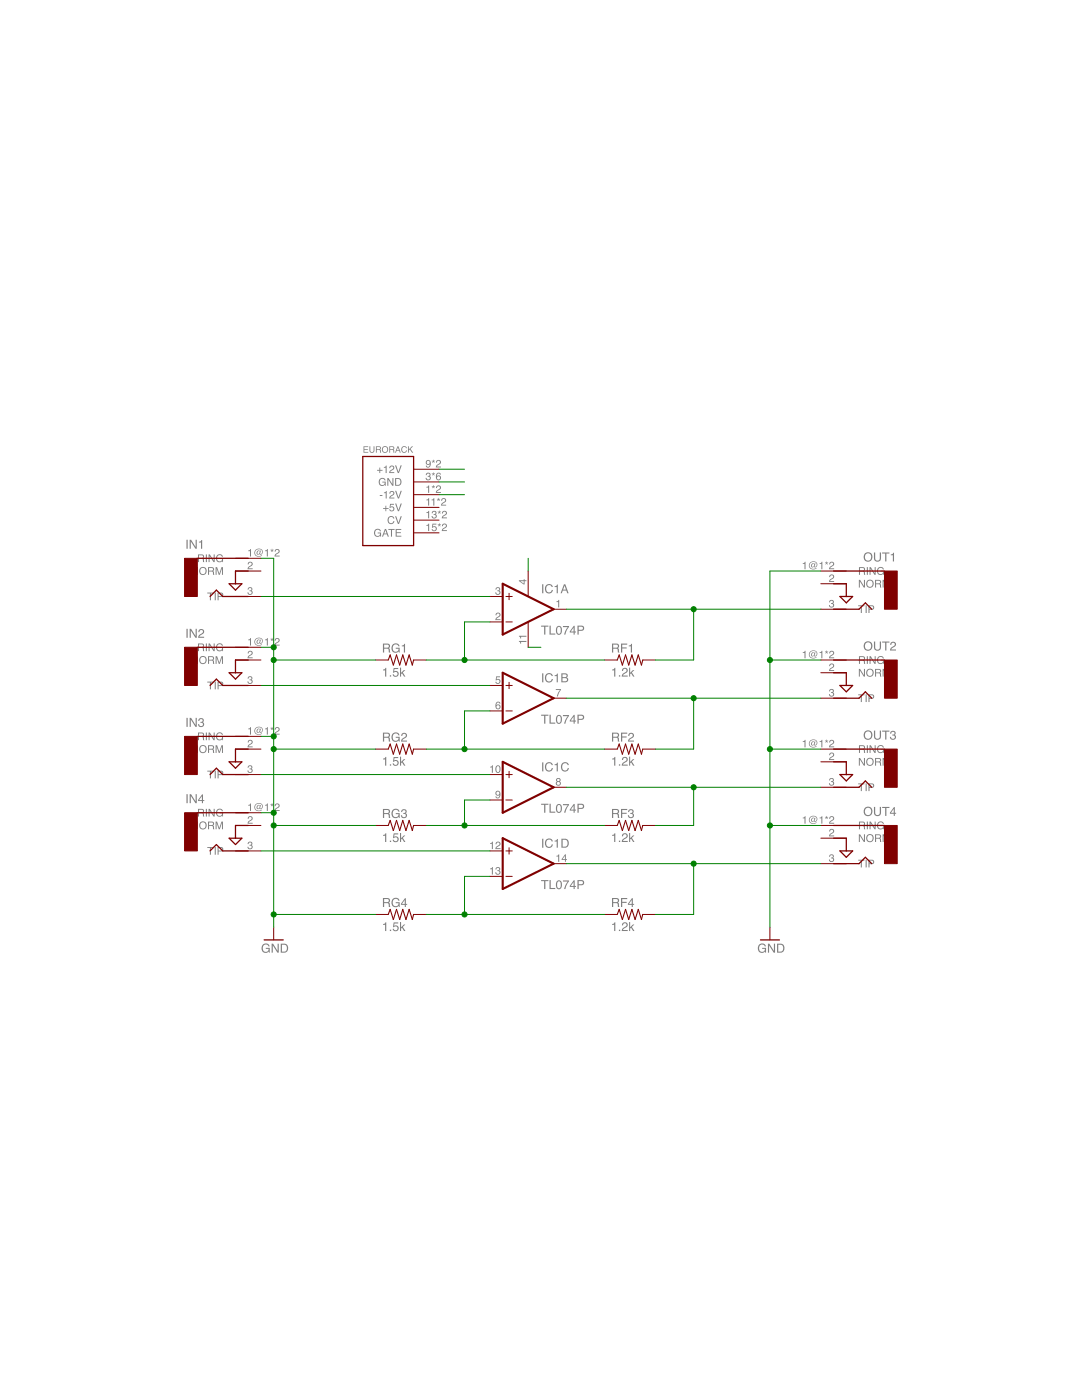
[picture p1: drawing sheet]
<?xml version="1.0" encoding="utf-8"?>
<!DOCTYPE eagle SYSTEM "eagle.dtd">
<eagle version="7.4.0">
<drawing>
<settings>
<setting alwaysvectorfont="no"/>
<setting verticaltext="up"/>
</settings>
<grid distance="0.1" unitdist="inch" unit="inch" style="lines" multiple="1" display="no" altdistance="0.01" altunitdist="inch" altunit="inch"/>
<schematic xreflabel="%F%N/%S.%C%R" xrefpart="/%S.%C%R">
<libraries>
<library name="erthenvar">
<symbols>
<symbol name="AUDIO-JACK">
<wire x1="-5.08" y1="2.54" x2="5.08" y2="2.54" width="0.254" layer="94"/>
<wire x1="-2.54" y1="-5.08" x2="-1.27" y2="-3.81" width="0.254" layer="94"/>
<wire x1="-1.27" y1="-3.81" x2="0" y2="-5.08" width="0.254" layer="94"/>
<wire x1="0" y1="-5.08" x2="5.08" y2="-5.08" width="0.254" layer="94"/>
<wire x1="5.08" y1="0" x2="2.54" y2="0" width="0.254" layer="94"/>
<wire x1="2.54" y1="-3.81" x2="1.27" y2="-2.54" width="0.254" layer="94"/>
<wire x1="1.27" y1="-2.54" x2="2.54" y2="-2.54" width="0.254" layer="94"/>
<wire x1="2.54" y1="-2.54" x2="3.81" y2="-2.54" width="0.254" layer="94"/>
<wire x1="3.81" y1="-2.54" x2="2.54" y2="-3.81" width="0.254" layer="94"/>
<wire x1="2.54" y1="-2.54" x2="2.54" y2="0" width="0.254" layer="94"/>
<rectangle x1="-7.62" y1="-5.08" x2="-5.08" y2="2.54" layer="94"/>
<pin name="RING" x="7.62" y="2.54" length="middle" rot="R180"/>
<pin name="NORM" x="7.62" y="0" length="middle" rot="R180"/>
<pin name="TIP" x="7.62" y="-5.08" length="middle" rot="R180"/>
<text x="-7.493" y="4.445" size="1.778" layer="95">&gt;NAME</text>
</symbol>
</symbols>
<devicesets>
<deviceset name="AUDIO-JACK">
<gates>
<gate name="G$1" symbol="AUDIO-JACK" x="0" y="0"/>
</gates>
<devices>
<device name="ERTHENVAR" package="ERTHENVAR-JACK">
<connects>
<connect gate="G$1" pin="NORM" pad="2"/>
<connect gate="G$1" pin="RING" pad="1@1 1@2"/>
<connect gate="G$1" pin="TIP" pad="3"/>
</connects>
<technologies>
<technology name=""/>
</technologies>
</device>
</devices>
</deviceset>
</devicesets>
</library>
<library name="linear">
<symbols>
<symbol name="OPAMP">
<wire x1="-5.08" y1="5.08" x2="-5.08" y2="-5.08" width="0.4064" layer="94"/>
<wire x1="-5.08" y1="-5.08" x2="5.08" y2="0" width="0.4064" layer="94"/>
<wire x1="5.08" y1="0" x2="-5.08" y2="5.08" width="0.4064" layer="94"/>
<wire x1="-3.81" y1="3.175" x2="-3.81" y2="1.905" width="0.1524" layer="94"/>
<wire x1="-4.445" y1="2.54" x2="-3.175" y2="2.54" width="0.1524" layer="94"/>
<wire x1="-4.445" y1="-2.54" x2="-3.175" y2="-2.54" width="0.1524" layer="94"/>
<text x="2.54" y="3.175" size="1.778" layer="95">&gt;NAME</text>
<text x="2.54" y="-5.08" size="1.778" layer="96">&gt;VALUE</text>
<pin name="-IN" x="-7.62" y="-2.54" visible="pad" length="short" direction="in"/>
<pin name="+IN" x="-7.62" y="2.54" visible="pad" length="short" direction="in"/>
<pin name="OUT" x="7.62" y="0" visible="pad" length="short" direction="out" rot="R180"/>
</symbol>
<symbol name="PWR+-">
<text x="1.27" y="3.175" size="0.8128" layer="93" rot="R90">V+</text>
<text x="1.27" y="-4.445" size="0.8128" layer="93" rot="R90">V-</text>
<pin name="V+" x="0" y="7.62" visible="pad" length="middle" direction="pwr" rot="R270"/>
<pin name="V-" x="0" y="-7.62" visible="pad" length="middle" direction="pwr" rot="R90"/>
</symbol>
</symbols>
<devicesets>
<deviceset name="TL074" prefix="IC">
<gates>
<gate name="A" symbol="OPAMP" x="15.24" y="10.16" swaplevel="1"/>
<gate name="B" symbol="OPAMP" x="50.8" y="10.16" swaplevel="1"/>
<gate name="C" symbol="OPAMP" x="15.24" y="-10.16" swaplevel="1"/>
<gate name="D" symbol="OPAMP" x="50.8" y="-10.16" swaplevel="1"/>
<gate name="P" symbol="PWR+-" x="15.24" y="10.16" addlevel="request"/>
</gates>
<devices>
<device name="P" package="DIL14">
<connects>
<connect gate="A" pin="+IN" pad="3"/>
<connect gate="A" pin="-IN" pad="2"/>
<connect gate="A" pin="OUT" pad="1"/>
<connect gate="B" pin="+IN" pad="5"/>
<connect gate="B" pin="-IN" pad="6"/>
<connect gate="B" pin="OUT" pad="7"/>
<connect gate="C" pin="+IN" pad="10"/>
<connect gate="C" pin="-IN" pad="9"/>
<connect gate="C" pin="OUT" pad="8"/>
<connect gate="D" pin="+IN" pad="12"/>
<connect gate="D" pin="-IN" pad="13"/>
<connect gate="D" pin="OUT" pad="14"/>
<connect gate="P" pin="V+" pad="4"/>
<connect gate="P" pin="V-" pad="11"/>
</connects>
<technologies>
<technology name=""/>
</technologies>
</device>
<device name="D" package="SO14">
<connects>
<connect gate="A" pin="+IN" pad="3"/>
<connect gate="A" pin="-IN" pad="2"/>
<connect gate="A" pin="OUT" pad="1"/>
<connect gate="B" pin="+IN" pad="5"/>
<connect gate="B" pin="-IN" pad="6"/>
<connect gate="B" pin="OUT" pad="7"/>
<connect gate="C" pin="+IN" pad="10"/>
<connect gate="C" pin="-IN" pad="9"/>
<connect gate="C" pin="OUT" pad="8"/>
<connect gate="D" pin="+IN" pad="12"/>
<connect gate="D" pin="-IN" pad="13"/>
<connect gate="D" pin="OUT" pad="14"/>
<connect gate="P" pin="V+" pad="4"/>
<connect gate="P" pin="V-" pad="11"/>
</connects>
<technologies>
<technology name=""/>
</technologies>
</device>
</devices>
</deviceset>
</devicesets>
</library>
<library name="supply1">
<symbols>
<symbol name="GND">
<wire x1="-1.905" y1="0" x2="1.905" y2="0" width="0.254" layer="94"/>
<text x="-2.54" y="-2.54" size="1.778" layer="96">&gt;VALUE</text>
<pin name="GND" x="0" y="2.54" visible="off" length="short" direction="sup" rot="R270"/>
</symbol>
</symbols>
<devicesets>
<deviceset name="GND" prefix="GND">
<gates>
<gate name="1" symbol="GND" x="0" y="0"/>
</gates>
<devices>
<device name="">
<technologies>
<technology name=""/>
</technologies>
</device>
</devices>
</deviceset>
</devicesets>
</library>
<library name="resistor">
<symbols>
<symbol name="R-US">
<wire x1="-2.54" y1="0" x2="-2.159" y2="1.016" width="0.2032" layer="94"/>
<wire x1="-2.159" y1="1.016" x2="-1.524" y2="-1.016" width="0.2032" layer="94"/>
<wire x1="-1.524" y1="-1.016" x2="-0.889" y2="1.016" width="0.2032" layer="94"/>
<wire x1="-0.889" y1="1.016" x2="-0.254" y2="-1.016" width="0.2032" layer="94"/>
<wire x1="-0.254" y1="-1.016" x2="0.381" y2="1.016" width="0.2032" layer="94"/>
<wire x1="0.381" y1="1.016" x2="1.016" y2="-1.016" width="0.2032" layer="94"/>
<wire x1="1.016" y1="-1.016" x2="1.651" y2="1.016" width="0.2032" layer="94"/>
<wire x1="1.651" y1="1.016" x2="2.286" y2="-1.016" width="0.2032" layer="94"/>
<wire x1="2.286" y1="-1.016" x2="2.54" y2="0" width="0.2032" layer="94"/>
<text x="-3.81" y="1.4986" size="1.778" layer="95">&gt;NAME</text>
<text x="-3.81" y="-3.302" size="1.778" layer="96">&gt;VALUE</text>
<pin name="2" x="5.08" y="0" visible="off" length="short" direction="pas" swaplevel="1" rot="R180"/>
<pin name="1" x="-5.08" y="0" visible="off" length="short" direction="pas" swaplevel="1"/>
</symbol>
</symbols>
<devicesets>
<deviceset name="R-US_" prefix="R" uservalue="yes">
<gates>
<gate name="G$1" symbol="R-US" x="0" y="0"/>
</gates>
<devices>
<device name="R0402" package="R0402">
<connects>
<connect gate="G$1" pin="1" pad="1"/>
<connect gate="G$1" pin="2" pad="2"/>
</connects>
<technologies>
<technology name=""/>
</technologies>
</device>
<device name="R0603" package="R0603">
<connects>
<connect gate="G$1" pin="1" pad="1"/>
<connect gate="G$1" pin="2" pad="2"/>
</connects>
<technologies>
<technology name=""/>
</technologies>
</device>
<device name="R0805" package="R0805">
<connects>
<connect gate="G$1" pin="1" pad="1"/>
<connect gate="G$1" pin="2" pad="2"/>
</connects>
<technologies>
<technology name=""/>
</technologies>
</device>
<device name="R0805W" package="R0805W">
<connects>
<connect gate="G$1" pin="1" pad="1"/>
<connect gate="G$1" pin="2" pad="2"/>
</connects>
<technologies>
<technology name=""/>
</technologies>
</device>
<device name="R1206" package="R1206">
<connects>
<connect gate="G$1" pin="1" pad="1"/>
<connect gate="G$1" pin="2" pad="2"/>
</connects>
<technologies>
<technology name=""/>
</technologies>
</device>
<device name="R1206W" package="R1206W">
<connects>
<connect gate="G$1" pin="1" pad="1"/>
<connect gate="G$1" pin="2" pad="2"/>
</connects>
<technologies>
<technology name=""/>
</technologies>
</device>
<device name="R1210" package="R1210">
<connects>
<connect gate="G$1" pin="1" pad="1"/>
<connect gate="G$1" pin="2" pad="2"/>
</connects>
<technologies>
<technology name=""/>
</technologies>
</device>
<device name="R1210W" package="R1210W">
<connects>
<connect gate="G$1" pin="1" pad="1"/>
<connect gate="G$1" pin="2" pad="2"/>
</connects>
<technologies>
<technology name=""/>
</technologies>
</device>
<device name="R2010" package="R2010">
<connects>
<connect gate="G$1" pin="1" pad="1"/>
<connect gate="G$1" pin="2" pad="2"/>
</connects>
<technologies>
<technology name=""/>
</technologies>
</device>
<device name="R2010W" package="R2010W">
<connects>
<connect gate="G$1" pin="1" pad="1"/>
<connect gate="G$1" pin="2" pad="2"/>
</connects>
<technologies>
<technology name=""/>
</technologies>
</device>
<device name="R2012" package="R2012">
<connects>
<connect gate="G$1" pin="1" pad="1"/>
<connect gate="G$1" pin="2" pad="2"/>
</connects>
<technologies>
<technology name=""/>
</technologies>
</device>
<device name="R2012W" package="R2012W">
<connects>
<connect gate="G$1" pin="1" pad="1"/>
<connect gate="G$1" pin="2" pad="2"/>
</connects>
<technologies>
<technology name=""/>
</technologies>
</device>
<device name="R2512" package="R2512">
<connects>
<connect gate="G$1" pin="1" pad="1"/>
<connect gate="G$1" pin="2" pad="2"/>
</connects>
<technologies>
<technology name=""/>
</technologies>
</device>
<device name="R2512W" package="R2512W">
<connects>
<connect gate="G$1" pin="1" pad="1"/>
<connect gate="G$1" pin="2" pad="2"/>
</connects>
<technologies>
<technology name=""/>
</technologies>
</device>
<device name="R3216" package="R3216">
<connects>
<connect gate="G$1" pin="1" pad="1"/>
<connect gate="G$1" pin="2" pad="2"/>
</connects>
<technologies>
<technology name=""/>
</technologies>
</device>
<device name="R3216W" package="R3216W">
<connects>
<connect gate="G$1" pin="1" pad="1"/>
<connect gate="G$1" pin="2" pad="2"/>
</connects>
<technologies>
<technology name=""/>
</technologies>
</device>
<device name="R3225" package="R3225">
<connects>
<connect gate="G$1" pin="1" pad="1"/>
<connect gate="G$1" pin="2" pad="2"/>
</connects>
<technologies>
<technology name=""/>
</technologies>
</device>
<device name="R3225W" package="R3225W">
<connects>
<connect gate="G$1" pin="1" pad="1"/>
<connect gate="G$1" pin="2" pad="2"/>
</connects>
<technologies>
<technology name=""/>
</technologies>
</device>
<device name="R5025" package="R5025">
<connects>
<connect gate="G$1" pin="1" pad="1"/>
<connect gate="G$1" pin="2" pad="2"/>
</connects>
<technologies>
<technology name=""/>
</technologies>
</device>
<device name="R5025W" package="R5025W">
<connects>
<connect gate="G$1" pin="1" pad="1"/>
<connect gate="G$1" pin="2" pad="2"/>
</connects>
<technologies>
<technology name=""/>
</technologies>
</device>
<device name="R6332" package="R6332">
<connects>
<connect gate="G$1" pin="1" pad="1"/>
<connect gate="G$1" pin="2" pad="2"/>
</connects>
<technologies>
<technology name=""/>
</technologies>
</device>
<device name="R6332W" package="R6332W">
<connects>
<connect gate="G$1" pin="1" pad="1"/>
<connect gate="G$1" pin="2" pad="2"/>
</connects>
<technologies>
<technology name=""/>
</technologies>
</device>
<device name="M0805" package="M0805">
<connects>
<connect gate="G$1" pin="1" pad="1"/>
<connect gate="G$1" pin="2" pad="2"/>
</connects>
<technologies>
<technology name=""/>
</technologies>
</device>
<device name="M1206" package="M1206">
<connects>
<connect gate="G$1" pin="1" pad="1"/>
<connect gate="G$1" pin="2" pad="2"/>
</connects>
<technologies>
<technology name=""/>
</technologies>
</device>
<device name="M1406" package="M1406">
<connects>
<connect gate="G$1" pin="1" pad="1"/>
<connect gate="G$1" pin="2" pad="2"/>
</connects>
<technologies>
<technology name=""/>
</technologies>
</device>
<device name="M2012" package="M2012">
<connects>
<connect gate="G$1" pin="1" pad="1"/>
<connect gate="G$1" pin="2" pad="2"/>
</connects>
<technologies>
<technology name=""/>
</technologies>
</device>
<device name="M2309" package="M2309">
<connects>
<connect gate="G$1" pin="1" pad="1"/>
<connect gate="G$1" pin="2" pad="2"/>
</connects>
<technologies>
<technology name=""/>
</technologies>
</device>
<device name="M3216" package="M3216">
<connects>
<connect gate="G$1" pin="1" pad="1"/>
<connect gate="G$1" pin="2" pad="2"/>
</connects>
<technologies>
<technology name=""/>
</technologies>
</device>
<device name="M3516" package="M3516">
<connects>
<connect gate="G$1" pin="1" pad="1"/>
<connect gate="G$1" pin="2" pad="2"/>
</connects>
<technologies>
<technology name=""/>
</technologies>
</device>
<device name="M5923" package="M5923">
<connects>
<connect gate="G$1" pin="1" pad="1"/>
<connect gate="G$1" pin="2" pad="2"/>
</connects>
<technologies>
<technology name=""/>
</technologies>
</device>
<device name="0204/5" package="0204/5">
<connects>
<connect gate="G$1" pin="1" pad="1"/>
<connect gate="G$1" pin="2" pad="2"/>
</connects>
<technologies>
<technology name=""/>
</technologies>
</device>
<device name="0204/7" package="0204/7">
<connects>
<connect gate="G$1" pin="1" pad="1"/>
<connect gate="G$1" pin="2" pad="2"/>
</connects>
<technologies>
<technology name=""/>
</technologies>
</device>
<device name="0207/10" package="0207/10">
<connects>
<connect gate="G$1" pin="1" pad="1"/>
<connect gate="G$1" pin="2" pad="2"/>
</connects>
<technologies>
<technology name=""/>
</technologies>
</device>
<device name="0207/12" package="0207/12">
<connects>
<connect gate="G$1" pin="1" pad="1"/>
<connect gate="G$1" pin="2" pad="2"/>
</connects>
<technologies>
<technology name=""/>
</technologies>
</device>
<device name="0207/15" package="0207/15">
<connects>
<connect gate="G$1" pin="1" pad="1"/>
<connect gate="G$1" pin="2" pad="2"/>
</connects>
<technologies>
<technology name=""/>
</technologies>
</device>
<device name="0207/2V" package="0207/2V">
<connects>
<connect gate="G$1" pin="1" pad="1"/>
<connect gate="G$1" pin="2" pad="2"/>
</connects>
<technologies>
<technology name=""/>
</technologies>
</device>
<device name="0207/5V" package="0207/5V">
<connects>
<connect gate="G$1" pin="1" pad="1"/>
<connect gate="G$1" pin="2" pad="2"/>
</connects>
<technologies>
<technology name=""/>
</technologies>
</device>
<device name="0207/7" package="0207/7">
<connects>
<connect gate="G$1" pin="1" pad="1"/>
<connect gate="G$1" pin="2" pad="2"/>
</connects>
<technologies>
<technology name=""/>
</technologies>
</device>
<device name="0309/10" package="0309/10">
<connects>
<connect gate="G$1" pin="1" pad="1"/>
<connect gate="G$1" pin="2" pad="2"/>
</connects>
<technologies>
<technology name=""/>
</technologies>
</device>
<device name="0309/12" package="0309/12">
<connects>
<connect gate="G$1" pin="1" pad="1"/>
<connect gate="G$1" pin="2" pad="2"/>
</connects>
<technologies>
<technology name=""/>
</technologies>
</device>
<device name="0411/12" package="0411/12">
<connects>
<connect gate="G$1" pin="1" pad="1"/>
<connect gate="G$1" pin="2" pad="2"/>
</connects>
<technologies>
<technology name=""/>
</technologies>
</device>
<device name="0411/15" package="0411/15">
<connects>
<connect gate="G$1" pin="1" pad="1"/>
<connect gate="G$1" pin="2" pad="2"/>
</connects>
<technologies>
<technology name=""/>
</technologies>
</device>
<device name="0411/3V" package="0411V">
<connects>
<connect gate="G$1" pin="1" pad="1"/>
<connect gate="G$1" pin="2" pad="2"/>
</connects>
<technologies>
<technology name=""/>
</technologies>
</device>
<device name="0414/15" package="0414/15">
<connects>
<connect gate="G$1" pin="1" pad="1"/>
<connect gate="G$1" pin="2" pad="2"/>
</connects>
<technologies>
<technology name=""/>
</technologies>
</device>
<device name="0414/5V" package="0414V">
<connects>
<connect gate="G$1" pin="1" pad="1"/>
<connect gate="G$1" pin="2" pad="2"/>
</connects>
<technologies>
<technology name=""/>
</technologies>
</device>
<device name="0617/17" package="0617/17">
<connects>
<connect gate="G$1" pin="1" pad="1"/>
<connect gate="G$1" pin="2" pad="2"/>
</connects>
<technologies>
<technology name=""/>
</technologies>
</device>
<device name="0617/22" package="0617/22">
<connects>
<connect gate="G$1" pin="1" pad="1"/>
<connect gate="G$1" pin="2" pad="2"/>
</connects>
<technologies>
<technology name=""/>
</technologies>
</device>
<device name="0617/5V" package="0617V">
<connects>
<connect gate="G$1" pin="1" pad="1"/>
<connect gate="G$1" pin="2" pad="2"/>
</connects>
<technologies>
<technology name=""/>
</technologies>
</device>
<device name="0922/22" package="0922/22">
<connects>
<connect gate="G$1" pin="1" pad="1"/>
<connect gate="G$1" pin="2" pad="2"/>
</connects>
<technologies>
<technology name=""/>
</technologies>
</device>
<device name="0613/5V" package="P0613V">
<connects>
<connect gate="G$1" pin="1" pad="1"/>
<connect gate="G$1" pin="2" pad="2"/>
</connects>
<technologies>
<technology name=""/>
</technologies>
</device>
<device name="0613/15" package="P0613/15">
<connects>
<connect gate="G$1" pin="1" pad="1"/>
<connect gate="G$1" pin="2" pad="2"/>
</connects>
<technologies>
<technology name=""/>
</technologies>
</device>
<device name="0817/22" package="P0817/22">
<connects>
<connect gate="G$1" pin="1" pad="1"/>
<connect gate="G$1" pin="2" pad="2"/>
</connects>
<technologies>
<technology name=""/>
</technologies>
</device>
<device name="0817/7V" package="P0817V">
<connects>
<connect gate="G$1" pin="1" pad="1"/>
<connect gate="G$1" pin="2" pad="2"/>
</connects>
<technologies>
<technology name=""/>
</technologies>
</device>
<device name="V234/12" package="V234/12">
<connects>
<connect gate="G$1" pin="1" pad="1"/>
<connect gate="G$1" pin="2" pad="2"/>
</connects>
<technologies>
<technology name=""/>
</technologies>
</device>
<device name="V235/17" package="V235/17">
<connects>
<connect gate="G$1" pin="1" pad="1"/>
<connect gate="G$1" pin="2" pad="2"/>
</connects>
<technologies>
<technology name=""/>
</technologies>
</device>
<device name="V526-0" package="V526-0">
<connects>
<connect gate="G$1" pin="1" pad="1"/>
<connect gate="G$1" pin="2" pad="2"/>
</connects>
<technologies>
<technology name=""/>
</technologies>
</device>
<device name="MELF0102AX" package="MINI_MELF-0102AX">
<connects>
<connect gate="G$1" pin="1" pad="1"/>
<connect gate="G$1" pin="2" pad="2"/>
</connects>
<technologies>
<technology name=""/>
</technologies>
</device>
<device name="0922V" package="0922V">
<connects>
<connect gate="G$1" pin="1" pad="1"/>
<connect gate="G$1" pin="2" pad="2"/>
</connects>
<technologies>
<technology name=""/>
</technologies>
</device>
<device name="MELF0102R" package="MINI_MELF-0102R">
<connects>
<connect gate="G$1" pin="1" pad="1"/>
<connect gate="G$1" pin="2" pad="2"/>
</connects>
<technologies>
<technology name=""/>
</technologies>
</device>
<device name="MELF0102W" package="MINI_MELF-0102W">
<connects>
<connect gate="G$1" pin="1" pad="1"/>
<connect gate="G$1" pin="2" pad="2"/>
</connects>
<technologies>
<technology name=""/>
</technologies>
</device>
<device name="MELF0204R" package="MINI_MELF-0204R">
<connects>
<connect gate="G$1" pin="1" pad="1"/>
<connect gate="G$1" pin="2" pad="2"/>
</connects>
<technologies>
<technology name=""/>
</technologies>
</device>
<device name="MELF0204W" package="MINI_MELF-0204W">
<connects>
<connect gate="G$1" pin="1" pad="1"/>
<connect gate="G$1" pin="2" pad="2"/>
</connects>
<technologies>
<technology name=""/>
</technologies>
</device>
<device name="MELF0207R" package="MINI_MELF-0207R">
<connects>
<connect gate="G$1" pin="1" pad="1"/>
<connect gate="G$1" pin="2" pad="2"/>
</connects>
<technologies>
<technology name=""/>
</technologies>
</device>
<device name="MELF0207W" package="MINI_MELF-0207W">
<connects>
<connect gate="G$1" pin="1" pad="1"/>
<connect gate="G$1" pin="2" pad="2"/>
</connects>
<technologies>
<technology name=""/>
</technologies>
</device>
<device name="RDH/15" package="RDH/15">
<connects>
<connect gate="G$1" pin="1" pad="1"/>
<connect gate="G$1" pin="2" pad="2"/>
</connects>
<technologies>
<technology name=""/>
</technologies>
</device>
<device name="0204/2V" package="0204V">
<connects>
<connect gate="G$1" pin="1" pad="1"/>
<connect gate="G$1" pin="2" pad="2"/>
</connects>
<technologies>
<technology name=""/>
</technologies>
</device>
<device name="0309/V" package="0309V">
<connects>
<connect gate="G$1" pin="1" pad="1"/>
<connect gate="G$1" pin="2" pad="2"/>
</connects>
<technologies>
<technology name=""/>
</technologies>
</device>
<device name="R0201" package="R0201">
<connects>
<connect gate="G$1" pin="1" pad="1"/>
<connect gate="G$1" pin="2" pad="2"/>
</connects>
<technologies>
<technology name=""/>
</technologies>
</device>
<device name="VMTA55" package="VMTA55">
<connects>
<connect gate="G$1" pin="1" pad="1"/>
<connect gate="G$1" pin="2" pad="2"/>
</connects>
<technologies>
<technology name=""/>
</technologies>
</device>
<device name="VMTB60" package="VMTB60">
<connects>
<connect gate="G$1" pin="1" pad="1"/>
<connect gate="G$1" pin="2" pad="2"/>
</connects>
<technologies>
<technology name=""/>
</technologies>
</device>
<device name="VTA52" package="VTA52">
<connects>
<connect gate="G$1" pin="1" pad="1"/>
<connect gate="G$1" pin="2" pad="2"/>
</connects>
<technologies>
<technology name=""/>
</technologies>
</device>
<device name="VTA53" package="VTA53">
<connects>
<connect gate="G$1" pin="1" pad="1"/>
<connect gate="G$1" pin="2" pad="2"/>
</connects>
<technologies>
<technology name=""/>
</technologies>
</device>
<device name="VTA54" package="VTA54">
<connects>
<connect gate="G$1" pin="1" pad="1"/>
<connect gate="G$1" pin="2" pad="2"/>
</connects>
<technologies>
<technology name=""/>
</technologies>
</device>
<device name="VTA55" package="VTA55">
<connects>
<connect gate="G$1" pin="1" pad="1"/>
<connect gate="G$1" pin="2" pad="2"/>
</connects>
<technologies>
<technology name=""/>
</technologies>
</device>
<device name="VTA56" package="VTA56">
<connects>
<connect gate="G$1" pin="1" pad="1"/>
<connect gate="G$1" pin="2" pad="2"/>
</connects>
<technologies>
<technology name=""/>
</technologies>
</device>
<device name="R4527" package="R4527">
<connects>
<connect gate="G$1" pin="1" pad="1"/>
<connect gate="G$1" pin="2" pad="2"/>
</connects>
<technologies>
<technology name=""/>
</technologies>
</device>
<device name="WSC0001" package="WSC0001">
<connects>
<connect gate="G$1" pin="1" pad="1"/>
<connect gate="G$1" pin="2" pad="2"/>
</connects>
<technologies>
<technology name=""/>
</technologies>
</device>
<device name="WSC0002" package="WSC0002">
<connects>
<connect gate="G$1" pin="1" pad="1"/>
<connect gate="G$1" pin="2" pad="2"/>
</connects>
<technologies>
<technology name=""/>
</technologies>
</device>
<device name="WSC01/2" package="WSC01/2">
<connects>
<connect gate="G$1" pin="1" pad="1"/>
<connect gate="G$1" pin="2" pad="2"/>
</connects>
<technologies>
<technology name=""/>
</technologies>
</device>
<device name="WSC2515" package="WSC2515">
<connects>
<connect gate="G$1" pin="1" pad="1"/>
<connect gate="G$1" pin="2" pad="2"/>
</connects>
<technologies>
<technology name=""/>
</technologies>
</device>
<device name="WSC4527" package="WSC4527">
<connects>
<connect gate="G$1" pin="1" pad="1"/>
<connect gate="G$1" pin="2" pad="2"/>
</connects>
<technologies>
<technology name=""/>
</technologies>
</device>
<device name="WSC6927" package="WSC6927">
<connects>
<connect gate="G$1" pin="1" pad="1"/>
<connect gate="G$1" pin="2" pad="2"/>
</connects>
<technologies>
<technology name=""/>
</technologies>
</device>
<device name="R1218" package="R1218">
<connects>
<connect gate="G$1" pin="1" pad="1"/>
<connect gate="G$1" pin="2" pad="2"/>
</connects>
<technologies>
<technology name=""/>
</technologies>
</device>
<device name="1812X7R" package="1812X7R">
<connects>
<connect gate="G$1" pin="1" pad="1"/>
<connect gate="G$1" pin="2" pad="2"/>
</connects>
<technologies>
<technology name=""/>
</technologies>
</device>
<device name="01005" package="R01005">
<connects>
<connect gate="G$1" pin="1" pad="1"/>
<connect gate="G$1" pin="2" pad="2"/>
</connects>
<technologies>
<technology name=""/>
</technologies>
</device>
</devices>
</deviceset>
</devicesets>
</library>
<library name="eurorack">
<symbols>
<symbol name="POWER">
<wire x1="-5.08" y1="7.62" x2="-5.08" y2="-10.16" width="0.254" layer="94"/>
<wire x1="-5.08" y1="-10.16" x2="5.08" y2="-10.16" width="0.254" layer="94"/>
<wire x1="5.08" y1="-10.16" x2="5.08" y2="7.62" width="0.254" layer="94"/>
<wire x1="5.08" y1="7.62" x2="-5.08" y2="7.62" width="0.254" layer="94"/>
<pin name="+12V" x="10.16" y="5.08" length="middle" rot="R180"/>
<pin name="GND" x="10.16" y="2.54" length="middle" rot="R180"/>
<pin name="-12V" x="10.16" y="0" length="middle" rot="R180"/>
<pin name="+5V" x="10.16" y="-2.54" length="middle" rot="R180"/>
<pin name="CV" x="10.16" y="-5.08" length="middle" rot="R180"/>
<pin name="GATE" x="10.16" y="-7.62" length="middle" rot="R180"/>
<text x="-5.08" y="8.382" size="1.27" layer="95">&gt;NAME</text>
</symbol>
</symbols>
<devicesets>
<deviceset name="POWER">
<gates>
<gate name="G$1" symbol="POWER" x="0" y="0"/>
</gates>
<devices>
<device name="" package="POWER_16">
<connects>
<connect gate="G$1" pin="+12V" pad="9 10"/>
<connect gate="G$1" pin="+5V" pad="11 12"/>
<connect gate="G$1" pin="-12V" pad="1 2"/>
<connect gate="G$1" pin="CV" pad="13 14"/>
<connect gate="G$1" pin="GATE" pad="15 16"/>
<connect gate="G$1" pin="GND" pad="3 4 5 6 7 8"/>
</connects>
<technologies>
<technology name=""/>
</technologies>
</device>
</devices>
</deviceset>
</devicesets>
</library>
</libraries>
<attributes>
</attributes>
<variantdefs>
</variantdefs>
<classes>
<class number="0" name="default" width="0" drill="0">
</class>
</classes>
<parts>
<part name="IN1" library="erthenvar" deviceset="AUDIO-JACK" device="ERTHENVAR"/>
<part name="IN2" library="erthenvar" deviceset="AUDIO-JACK" device="ERTHENVAR"/>
<part name="IN3" library="erthenvar" deviceset="AUDIO-JACK" device="ERTHENVAR"/>
<part name="IN4" library="erthenvar" deviceset="AUDIO-JACK" device="ERTHENVAR"/>
<part name="OUT1" library="erthenvar" deviceset="AUDIO-JACK" device="ERTHENVAR"/>
<part name="OUT2" library="erthenvar" deviceset="AUDIO-JACK" device="ERTHENVAR"/>
<part name="OUT3" library="erthenvar" deviceset="AUDIO-JACK" device="ERTHENVAR"/>
<part name="OUT4" library="erthenvar" deviceset="AUDIO-JACK" device="ERTHENVAR"/>
<part name="IC1" library="linear" deviceset="TL074" device="P"/>
<part name="GND2" library="supply1" deviceset="GND" device=""/>
<part name="RG1" library="resistor" deviceset="R-US_" device="0207/10" value="1.5k"/>
<part name="RF1" library="resistor" deviceset="R-US_" device="0207/10" value="1.2k"/>
<part name="RG2" library="resistor" deviceset="R-US_" device="0207/10" value="1.5k"/>
<part name="RF2" library="resistor" deviceset="R-US_" device="0207/10" value="1.2k"/>
<part name="RF3" library="resistor" deviceset="R-US_" device="0207/10" value="1.2k"/>
<part name="RG4" library="resistor" deviceset="R-US_" device="0207/10" value="1.5k"/>
<part name="RF4" library="resistor" deviceset="R-US_" device="0207/10" value="1.2k"/>
<part name="EURORACK" library="eurorack" deviceset="POWER" device=""/>
<part name="GND1" library="supply1" deviceset="GND" device=""/>
<part name="RG3" library="resistor" deviceset="R-US_" device="0207/10" value="1.5k"/>
</parts>
<sheets>
<sheet>
<plain>
</plain>
<instances>
<instance part="IN1" gate="G$1" x="0" y="88.9"/>
<instance part="IN2" gate="G$1" x="0" y="71.12"/>
<instance part="IN3" gate="G$1" x="0" y="53.34"/>
<instance part="IN4" gate="G$1" x="0" y="38.1"/>
<instance part="OUT1" gate="G$1" x="127" y="86.36" rot="MR0"/>
<instance part="OUT2" gate="G$1" x="127" y="68.58" rot="MR0"/>
<instance part="OUT3" gate="G$1" x="127" y="50.8" rot="MR0"/>
<instance part="OUT4" gate="G$1" x="127" y="35.56" rot="MR0"/>
<instance part="IC1" gate="A" x="60.96" y="81.28"/>
<instance part="IC1" gate="B" x="60.96" y="63.5"/>
<instance part="IC1" gate="C" x="60.96" y="45.72"/>
<instance part="IC1" gate="D" x="60.96" y="30.48"/>
<instance part="GND2" gate="1" x="109.22" y="15.24"/>
<instance part="RG1" gate="G$1" x="35.56" y="71.12"/>
<instance part="RF1" gate="G$1" x="81.28" y="71.12"/>
<instance part="RG2" gate="G$1" x="35.56" y="53.34"/>
<instance part="RF2" gate="G$1" x="81.28" y="53.34"/>
<instance part="RF3" gate="G$1" x="81.28" y="38.1"/>
<instance part="RG4" gate="G$1" x="35.56" y="20.32"/>
<instance part="RF4" gate="G$1" x="81.28" y="20.32"/>
<instance part="IC1" gate="P" x="60.96" y="81.28"/>
<instance part="EURORACK" gate="G$1" x="33.02" y="104.14"/>
<instance part="GND1" gate="1" x="10.16" y="15.24"/>
<instance part="RG3" gate="G$1" x="35.56" y="38.1"/>
</instances>
<busses>
</busses>
<nets>
<net name="GND" class="0">
<segment>
<pinref part="OUT1" gate="G$1" pin="RING"/>
<wire x1="119.38" y1="88.9" x2="109.22" y2="88.9" width="0.1524" layer="91"/>
<pinref part="GND2" gate="1" pin="GND"/>
<wire x1="109.22" y1="88.9" x2="109.22" y2="71.12" width="0.1524" layer="91"/>
<pinref part="OUT2" gate="G$1" pin="RING"/>
<wire x1="109.22" y1="71.12" x2="109.22" y2="53.34" width="0.1524" layer="91"/>
<wire x1="109.22" y1="53.34" x2="109.22" y2="38.1" width="0.1524" layer="91"/>
<wire x1="109.22" y1="38.1" x2="109.22" y2="17.78" width="0.1524" layer="91"/>
<wire x1="119.38" y1="71.12" x2="109.22" y2="71.12" width="0.1524" layer="91"/>
<junction x="109.22" y="71.12"/>
<pinref part="OUT3" gate="G$1" pin="RING"/>
<wire x1="119.38" y1="53.34" x2="109.22" y2="53.34" width="0.1524" layer="91"/>
<junction x="109.22" y="53.34"/>
<pinref part="OUT4" gate="G$1" pin="RING"/>
<wire x1="119.38" y1="38.1" x2="109.22" y2="38.1" width="0.1524" layer="91"/>
<junction x="109.22" y="38.1"/>
</segment>
<segment>
<pinref part="IN4" gate="G$1" pin="RING"/>
<wire x1="7.62" y1="40.64" x2="10.16" y2="40.64" width="0.1524" layer="91"/>
<wire x1="10.16" y1="40.64" x2="10.16" y2="38.1" width="0.1524" layer="91"/>
<pinref part="IN3" gate="G$1" pin="RING"/>
<wire x1="10.16" y1="38.1" x2="10.16" y2="20.32" width="0.1524" layer="91"/>
<wire x1="7.62" y1="55.88" x2="10.16" y2="55.88" width="0.1524" layer="91"/>
<wire x1="10.16" y1="55.88" x2="10.16" y2="53.34" width="0.1524" layer="91"/>
<junction x="10.16" y="40.64"/>
<pinref part="IN2" gate="G$1" pin="RING"/>
<wire x1="10.16" y1="53.34" x2="10.16" y2="40.64" width="0.1524" layer="91"/>
<wire x1="7.62" y1="73.66" x2="10.16" y2="73.66" width="0.1524" layer="91"/>
<wire x1="10.16" y1="73.66" x2="10.16" y2="71.12" width="0.1524" layer="91"/>
<junction x="10.16" y="55.88"/>
<pinref part="IN1" gate="G$1" pin="RING"/>
<wire x1="10.16" y1="71.12" x2="10.16" y2="55.88" width="0.1524" layer="91"/>
<wire x1="7.62" y1="91.44" x2="10.16" y2="91.44" width="0.1524" layer="91"/>
<junction x="10.16" y="73.66"/>
<pinref part="RG1" gate="G$1" pin="1"/>
<wire x1="10.16" y1="91.44" x2="10.16" y2="73.66" width="0.1524" layer="91"/>
<wire x1="30.48" y1="71.12" x2="10.16" y2="71.12" width="0.1524" layer="91"/>
<junction x="10.16" y="71.12"/>
<pinref part="RG2" gate="G$1" pin="1"/>
<wire x1="30.48" y1="53.34" x2="10.16" y2="53.34" width="0.1524" layer="91"/>
<junction x="10.16" y="53.34"/>
<wire x1="30.48" y1="38.1" x2="10.16" y2="38.1" width="0.1524" layer="91"/>
<junction x="10.16" y="38.1"/>
<pinref part="RG4" gate="G$1" pin="1"/>
<wire x1="30.48" y1="20.32" x2="10.16" y2="20.32" width="0.1524" layer="91"/>
<pinref part="GND1" gate="1" pin="GND"/>
<wire x1="10.16" y1="17.78" x2="10.16" y2="20.32" width="0.1524" layer="91"/>
<junction x="10.16" y="20.32"/>
<pinref part="RG3" gate="G$1" pin="1"/>
</segment>
<segment>
<pinref part="EURORACK" gate="G$1" pin="GND"/>
<wire x1="43.18" y1="106.68" x2="48.26" y2="106.68" width="0.1524" layer="91"/>
</segment>
</net>
<net name="N$1" class="0">
<segment>
<pinref part="IC1" gate="A" pin="+IN"/>
<pinref part="IN1" gate="G$1" pin="TIP"/>
<wire x1="53.34" y1="83.82" x2="7.62" y2="83.82" width="0.1524" layer="91"/>
</segment>
</net>
<net name="N$2" class="0">
<segment>
<pinref part="IC1" gate="B" pin="+IN"/>
<pinref part="IN2" gate="G$1" pin="TIP"/>
<wire x1="53.34" y1="66.04" x2="7.62" y2="66.04" width="0.1524" layer="91"/>
</segment>
</net>
<net name="N$3" class="0">
<segment>
<pinref part="IC1" gate="C" pin="+IN"/>
<pinref part="IN3" gate="G$1" pin="TIP"/>
<wire x1="53.34" y1="48.26" x2="7.62" y2="48.26" width="0.1524" layer="91"/>
</segment>
</net>
<net name="N$5" class="0">
<segment>
<wire x1="119.38" y1="30.48" x2="93.98" y2="30.48" width="0.1524" layer="91"/>
<wire x1="93.98" y1="30.48" x2="93.98" y2="20.32" width="0.1524" layer="91"/>
<pinref part="RF4" gate="G$1" pin="2"/>
<wire x1="93.98" y1="20.32" x2="86.36" y2="20.32" width="0.1524" layer="91"/>
<pinref part="OUT4" gate="G$1" pin="TIP"/>
<pinref part="IC1" gate="D" pin="OUT"/>
<wire x1="68.58" y1="30.48" x2="93.98" y2="30.48" width="0.1524" layer="91"/>
<junction x="93.98" y="30.48"/>
</segment>
</net>
<net name="N$6" class="0">
<segment>
<pinref part="IC1" gate="C" pin="OUT"/>
<pinref part="OUT3" gate="G$1" pin="TIP"/>
<wire x1="68.58" y1="45.72" x2="93.98" y2="45.72" width="0.1524" layer="91"/>
<wire x1="93.98" y1="45.72" x2="119.38" y2="45.72" width="0.1524" layer="91"/>
<wire x1="93.98" y1="45.72" x2="93.98" y2="38.1" width="0.1524" layer="91"/>
<junction x="93.98" y="45.72"/>
<pinref part="RF3" gate="G$1" pin="2"/>
<wire x1="93.98" y1="38.1" x2="86.36" y2="38.1" width="0.1524" layer="91"/>
</segment>
</net>
<net name="N$7" class="0">
<segment>
<pinref part="IC1" gate="B" pin="OUT"/>
<pinref part="OUT2" gate="G$1" pin="TIP"/>
<wire x1="68.58" y1="63.5" x2="93.98" y2="63.5" width="0.1524" layer="91"/>
<wire x1="93.98" y1="63.5" x2="119.38" y2="63.5" width="0.1524" layer="91"/>
<wire x1="93.98" y1="63.5" x2="93.98" y2="53.34" width="0.1524" layer="91"/>
<junction x="93.98" y="63.5"/>
<pinref part="RF2" gate="G$1" pin="2"/>
<wire x1="93.98" y1="53.34" x2="86.36" y2="53.34" width="0.1524" layer="91"/>
</segment>
</net>
<net name="N$8" class="0">
<segment>
<pinref part="IC1" gate="A" pin="OUT"/>
<pinref part="OUT1" gate="G$1" pin="TIP"/>
<wire x1="68.58" y1="81.28" x2="93.98" y2="81.28" width="0.1524" layer="91"/>
<wire x1="93.98" y1="81.28" x2="119.38" y2="81.28" width="0.1524" layer="91"/>
<wire x1="93.98" y1="81.28" x2="93.98" y2="71.12" width="0.1524" layer="91"/>
<junction x="93.98" y="81.28"/>
<pinref part="RF1" gate="G$1" pin="2"/>
<wire x1="93.98" y1="71.12" x2="86.36" y2="71.12" width="0.1524" layer="91"/>
</segment>
</net>
<net name="NNN" class="0">
<segment>
<pinref part="RF1" gate="G$1" pin="1"/>
<pinref part="RG1" gate="G$1" pin="2"/>
<wire x1="76.2" y1="71.12" x2="48.26" y2="71.12" width="0.1524" layer="91"/>
<wire x1="48.26" y1="71.12" x2="40.64" y2="71.12" width="0.1524" layer="91"/>
<wire x1="48.26" y1="71.12" x2="48.26" y2="78.74" width="0.1524" layer="91"/>
<junction x="48.26" y="71.12"/>
<pinref part="IC1" gate="A" pin="-IN"/>
<wire x1="48.26" y1="78.74" x2="53.34" y2="78.74" width="0.1524" layer="91"/>
</segment>
</net>
<net name="N$10" class="0">
<segment>
<pinref part="RF2" gate="G$1" pin="1"/>
<pinref part="RG2" gate="G$1" pin="2"/>
<wire x1="76.2" y1="53.34" x2="48.26" y2="53.34" width="0.1524" layer="91"/>
<wire x1="48.26" y1="53.34" x2="40.64" y2="53.34" width="0.1524" layer="91"/>
<wire x1="48.26" y1="53.34" x2="48.26" y2="60.96" width="0.1524" layer="91"/>
<junction x="48.26" y="53.34"/>
<pinref part="IC1" gate="B" pin="-IN"/>
<wire x1="48.26" y1="60.96" x2="53.34" y2="60.96" width="0.1524" layer="91"/>
</segment>
</net>
<net name="N$11" class="0">
<segment>
<pinref part="RF3" gate="G$1" pin="1"/>
<wire x1="76.2" y1="38.1" x2="48.26" y2="38.1" width="0.1524" layer="91"/>
<wire x1="48.26" y1="38.1" x2="40.64" y2="38.1" width="0.1524" layer="91"/>
<wire x1="48.26" y1="38.1" x2="48.26" y2="43.18" width="0.1524" layer="91"/>
<junction x="48.26" y="38.1"/>
<pinref part="IC1" gate="C" pin="-IN"/>
<wire x1="48.26" y1="43.18" x2="53.34" y2="43.18" width="0.1524" layer="91"/>
<pinref part="RG3" gate="G$1" pin="2"/>
</segment>
</net>
<net name="N$12" class="0">
<segment>
<pinref part="RF4" gate="G$1" pin="1"/>
<pinref part="RG4" gate="G$1" pin="2"/>
<wire x1="76.2" y1="20.32" x2="48.26" y2="20.32" width="0.1524" layer="91"/>
<wire x1="48.26" y1="20.32" x2="40.64" y2="20.32" width="0.1524" layer="91"/>
<wire x1="48.26" y1="20.32" x2="48.26" y2="27.94" width="0.1524" layer="91"/>
<junction x="48.26" y="20.32"/>
<pinref part="IC1" gate="D" pin="-IN"/>
<wire x1="48.26" y1="27.94" x2="53.34" y2="27.94" width="0.1524" layer="91"/>
</segment>
</net>
<net name="N$4" class="0">
<segment>
<pinref part="IC1" gate="D" pin="+IN"/>
<pinref part="IN4" gate="G$1" pin="TIP"/>
<wire x1="53.34" y1="33.02" x2="7.62" y2="33.02" width="0.1524" layer="91"/>
</segment>
</net>
<net name="+12V" class="0">
<segment>
<pinref part="IC1" gate="P" pin="V+"/>
<wire x1="60.96" y1="88.9" x2="60.96" y2="91.44" width="0.1524" layer="91"/>
</segment>
<segment>
<pinref part="EURORACK" gate="G$1" pin="+12V"/>
<wire x1="43.18" y1="109.22" x2="48.26" y2="109.22" width="0.1524" layer="91"/>
</segment>
</net>
<net name="-12V" class="0">
<segment>
<pinref part="IC1" gate="P" pin="V-"/>
<wire x1="60.96" y1="73.66" x2="63.5" y2="73.66" width="0.1524" layer="91"/>
</segment>
<segment>
<pinref part="EURORACK" gate="G$1" pin="-12V"/>
<wire x1="43.18" y1="104.14" x2="48.26" y2="104.14" width="0.1524" layer="91"/>
</segment>
</net>
</nets>
</sheet>
</sheets>
<errors>
<approved hash="104,1,60.96,88.9,IC1P,V+,+12V,,,"/>
<approved hash="104,1,60.96,73.66,IC1P,V-,-12V,,,"/>
</errors>
</schematic>
</drawing>
</eagle>
